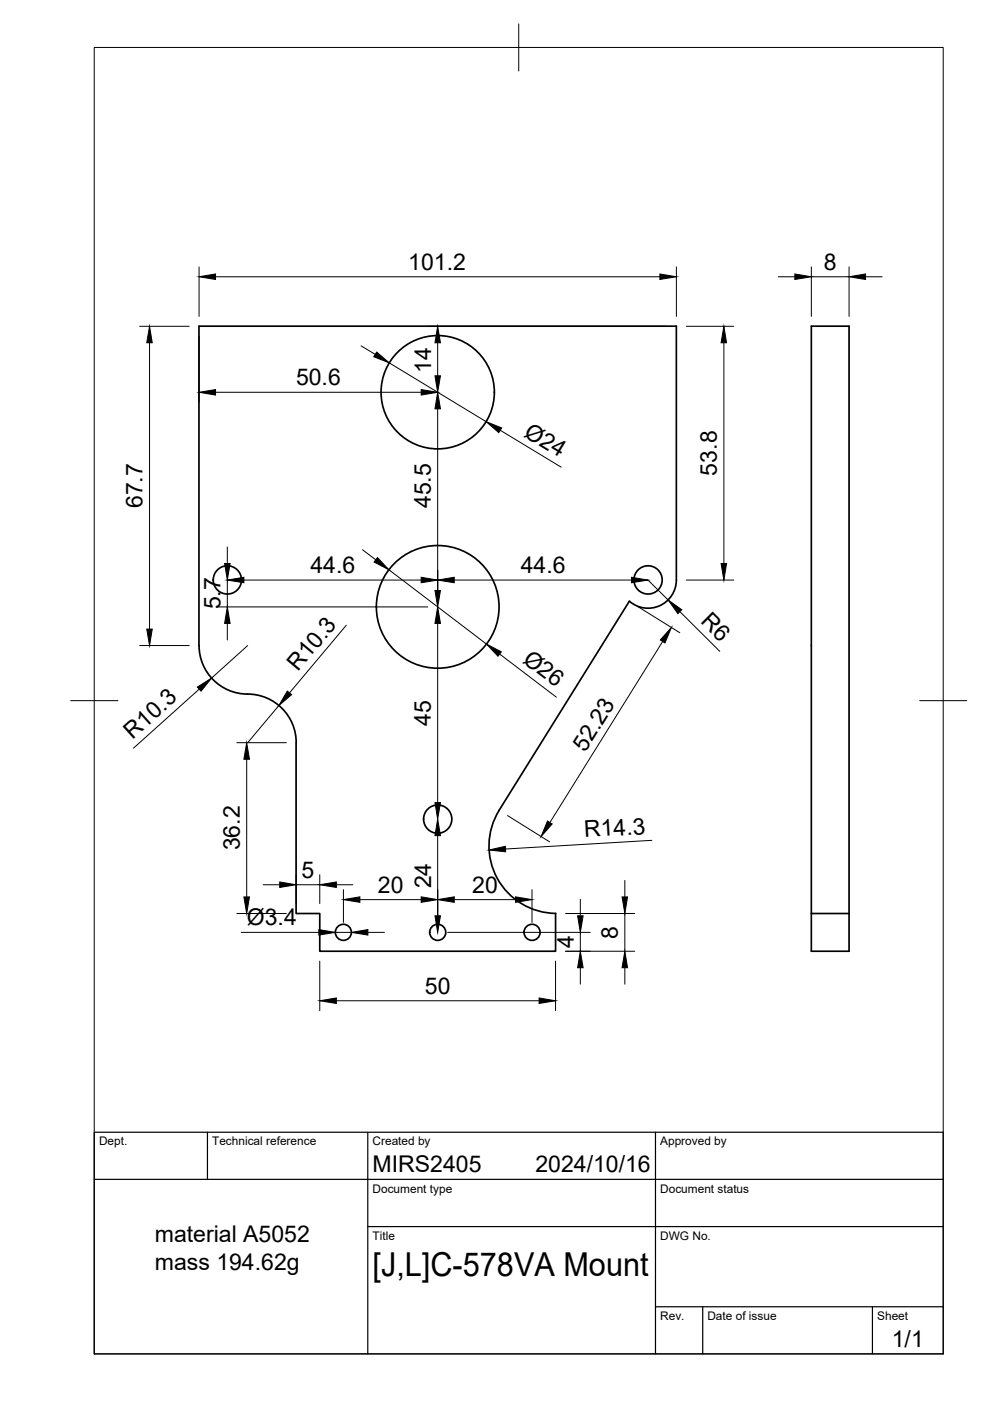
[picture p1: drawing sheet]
<svg xmlns="http://www.w3.org/2000/svg" width="210mm" height="297mm" viewBox="0 0 210 297" stroke-linecap="round" stroke-linejoin="round" font-family="sans-serif">
<!-- layer: Visible -->
<g fill="none" stroke="#000" stroke-width=".36">
<path d="M172 69.2h8v132.5h-8zM62.8 157.5v36.2h5v8h50v-8M62.8 157.5a10.3 10.3 0 0 0-10.3-10.3 10.3 10.3 0 0 1-10.3-10.3v-67.7h101.2v53.8a6 6 0 0 1-3.5 5.4 6 6 0 0 1-6.5-.9l-27.6 44.3M105.8 171.8a14.3 14.3 0 0 0 12 21.9M172 193.7h8"/>
<circle cx="92.8" cy="83.2" r="12"/>
<circle cx="48.2" cy="123" r="3"/>
<circle cx="92.8" cy="128.7" r="13"/>
<circle cx="137.4" cy="123" r="3"/>
<circle cx="92.8" cy="173.7" r="3"/>
<circle cx="72.8" cy="197.7" r="1.7"/>
<circle cx="92.8" cy="197.7" r="1.7"/>
<circle cx="112.8" cy="197.7" r="1.7"/>
</g>
<!-- layer: BORDER -->
<path d="M20 10.1h180v276.9h-180zM110 5.1v10M15 148.6h10M195 148.6h10" fill="none" stroke="#000" stroke-width=".21"/>
<!-- layer: TITLEBLOCK -->
<path d="M20 240.1h180v46.9h-180zM20 250h180M44 240.1v9.9M78 240.1v46.9M139 240.1v46.9M78 260.1h122M139 277.1h61M149 277.1v9.9M185 277.1v9.9" fill="none" stroke="#000" stroke-width=".25"/>
<!-- layer: FD_Dimensions -->
<g fill="none" stroke="#000" stroke-width=".21">
<path d="M42.2 56.6v10.5M45.7 58.7h94.2M143.4 56.6v10.5M165 58.7h3.5M172 58.7h8M172 56.6v10.5M180 56.6v10.5M183.5 58.7h3.5M29.6 69.2h10.5M31.7 72.7v60.7M42.2 71.3v14M76.6 73.3l2.9 1.8"/>
<path d="M82.5 76.9l20.6 12.5M90.7 69.2h50.6M92.8 72.7v7M145.5 69.2h10.1M153.5 72.7v46.8M45.7 83.2h43.6M92.8 86.7v39.9M106 91.2l13 7.8M48.2 116v3.5M76.9 116.6l2.8 2.1M29.6 136.9h10.5M46.1 128.7h44.6"/>
<path d="M48.2 123v5.7M48.2 132.2v3.5M51.7 123h37.6M52.5 136.9l-7.6 6.9M73.4 132.6l-12 14.3M82.5 120.8l20.6 15.8M92.8 132.2v38M96.3 123h37.6M105.9 138.7l12.1 9.1M135.2 128.6l8.9 5.5M137.4 123l4.2 4.2M140.5 136l-23.9 38.4"/>
<path d="M144.1 129.7l8.5 8.4M145.5 123h10.1M42.2 146.1l-13.9 12.5M50.2 157.5h10.5M59.1 149.6l-6.6 7.9M52.3 161v29.2M92.8 177.2v18.4M107.6 172.9l8.9 5.6M138.2 178.2l-31 1.8M50.2 193.7h10.5M51.1 197.7h16.5M55.8 187.6h3.5"/>
<path d="M62.8 185.5v6.1M62.8 187.6h5M67.8 185.5v6.1M71.1 197.7h3.4M71.3 187.6h3.5M72.8 188.6v7M76.3 190.7h13M78 197.7h3.5M94.9 197.7h30.2M96.3 190.7h13M112.8 188.6v7M119.9 193.7h14.7"/>
<path d="M123 190.7v3.5M123 197.7v4M132.5 186.7v3.5M132.5 193.7v8M67.8 203.8v10.5M71.3 212.2h43M117.8 203.8v10.5M119.9 201.7h14.7M123 205.2v3.5M132.5 205.2v3.5"/>
</g>
<g fill="#000" stroke="#000" stroke-width=".21">
<path d="M42.2 58.7l3.5-.6v1.2zM139.9 58.1l3.5 .6-3.5 .6zM168.5 58.1l3.5 .6-3.5 .6zM180 58.7l3.5-.6v1.2zM31.7 69.2l.6 3.5h-1.2zM79.9 74.6l2.6 2.3-3.3-1.3zM92.2 79.7h1.2l-.6 3.5zM92.8 69.2l.6 3.5h-1.2zM153.5 69.2l.6 3.5h-1.2zM42.2 83.2l3.5-.6v1.2zM89.3 82.6l3.5 .6-3.5 .6zM92.8 83.2l.6 3.5h-1.2z"/>
<path d="M103.1 89.4l3.3 1.3-.7 1zM47.6 119.5h1.2l-.6 3.5zM80 118.2l2.5 2.6-3.2-1.6zM152.9 119.5h1.2l-.6 3.5zM31.1 133.4h1.2l-.6 3.5zM48.2 128.7l.6 3.5h-1.2zM48.2 123l3.5-.6v1.2zM89.3 122.4l3.5 .6-3.5 .6zM92.2 125.2h1.2l-.6 3.5zM92.8 128.7l.6 3.5h-1.2zM92.8 123l3.5-.6v1.2zM103.1 136.6l3.2 1.6-.7 .9z"/>
<path d="M133.9 122.4l3.5 .6-3.5 .6zM142.3 133l-1.3 3.3-1-.6zM141.6 127.2l2.9 2.1-.8 .8zM41.8 145.7l3.1-1.9-2.3 2.7zM60.9 146.5l.9 .8-2.7 2.3zM52.3 157.5l.6 3.5h-1.2zM92.2 170.2h1.2l-.6 3.5zM92.8 173.7l.6 3.5h-1.2zM103.7 180.2l3.4-.8 .1 1.2zM116.1 174.1l1 .6-2.4 2.7zM51.7 190.2h1.2l-.6 3.5zM59.3 187l3.5 .6-3.5 .6z"/>
<path d="M67.6 197.1l3.5 .6-3.5 .6zM67.8 187.6l3.5-.6v1.2zM72.8 190.7l3.5-.6v1.2zM74.5 197.7l3.5-.6v1.2zM89.3 190.1l3.5 .6-3.5 .6zM92.2 194.2h1.2l-.6 3.5zM92.8 190.7l3.5-.6v1.2zM109.3 190.1l3.5 .6-3.5 .6zM122.5 194.2h1.1l-.6 3.5zM131.9 190.2h1.2l-.6 3.5zM67.8 212.2l3.5-.6v1.2zM114.3 211.6l3.5 .6-3.5 .6z"/>
<path d="M123 201.7l.6 3.5h-1.1zM132.5 201.7l.6 3.5h-1.2z"/>
</g>
<text font-size="7" x="79" y="270.6">[J,L]C-578VA Mount</text>
<g font-size="4.9">
<text x="86.6" y="57.2">101.2</text>
<text x="174.7" y="57.2">8</text>
<text x="62.8" y="81.7">50.6</text>
<text x="91.4" y="79" transform="rotate(-90 91.4 79)">14</text>
<text x="110.9" y="92.3" transform="rotate(31 110.9 92.3)">Ø24</text>
<text x="152" y="100.8" transform="rotate(-90 152 100.8)">53.8</text>
<text x="30.2" y="107.8" transform="rotate(-90 30.2 107.8)">67.7</text>
<text x="91.3" y="107.8" transform="rotate(-90 91.3 107.8)">45.5</text>
<text x="65.8" y="121.5">44.6</text>
<text x="110.4" y="121.5">44.6</text>
<text x="46.7" y="129.2" transform="rotate(-90 46.7 129.2)">5.7</text>
<text x="148.4" y="131.8" transform="rotate(45 148.4 131.8)">R6</text>
<text x="63.2" y="142.5" transform="rotate(-50 63.2 142.5)">R10.3</text>
<text x="110.6" y="140.3" transform="rotate(37 110.6 140.3)">Ø26</text>
<text x="91.3" y="153.8" transform="rotate(-90 91.3 153.8)">45</text>
<text x="28.1" y="156.9" transform="rotate(-42 28.1 156.9)">R10.3</text>
<text x="124.1" y="159.6" transform="rotate(-58 124.1 159.6)">52.23</text>
<text x="123.9" y="177.6" transform="rotate(-3 123.9 177.6)">R14.3</text>
<text x="50.8" y="180.3" transform="rotate(-90 50.8 180.3)">36.2</text>
<text x="63.9" y="186.1">5</text>
<text x="80.1" y="189.3">20</text>
<text x="91.4" y="188.3" transform="rotate(-90 91.4 188.3)">24</text>
<text x="100.1" y="189.3">20</text>
<text x="52.3" y="196.1">Ø3.4</text>
<text x="121.6" y="200.9" transform="rotate(-90 121.6 200.9)">4</text>
<text x="131" y="199" transform="rotate(-90 131 199)">8</text>
<text x="90.1" y="210.7">50</text>
<text x="79" y="248.5">MIRS2405</text>
<text x="113.5" y="248.5">2024/10/16</text>
<text x="32.8" y="263.4">material A5052</text>
<text x="32.8" y="269.3">mass 194.62g</text>
<text x="189.1" y="285.7">1/1</text>
</g>
<g font-size="2.5">
<text x="21" y="242.9">Dept.</text>
<text x="45" y="242.9">Technical reference</text>
<text x="79" y="242.9">Created by</text>
<text x="140" y="242.9">Approved by</text>
<text x="79" y="252.8">Document type</text>
<text x="140" y="252.8">Document status</text>
<text x="79" y="262.9">Title</text>
<text x="140" y="262.9">DWG No.</text>
<text x="140" y="279.9">Rev.</text>
<text x="150" y="279.9">Date of issue</text>
<text x="186" y="279.9">Sheet</text>
</g>
</svg>
